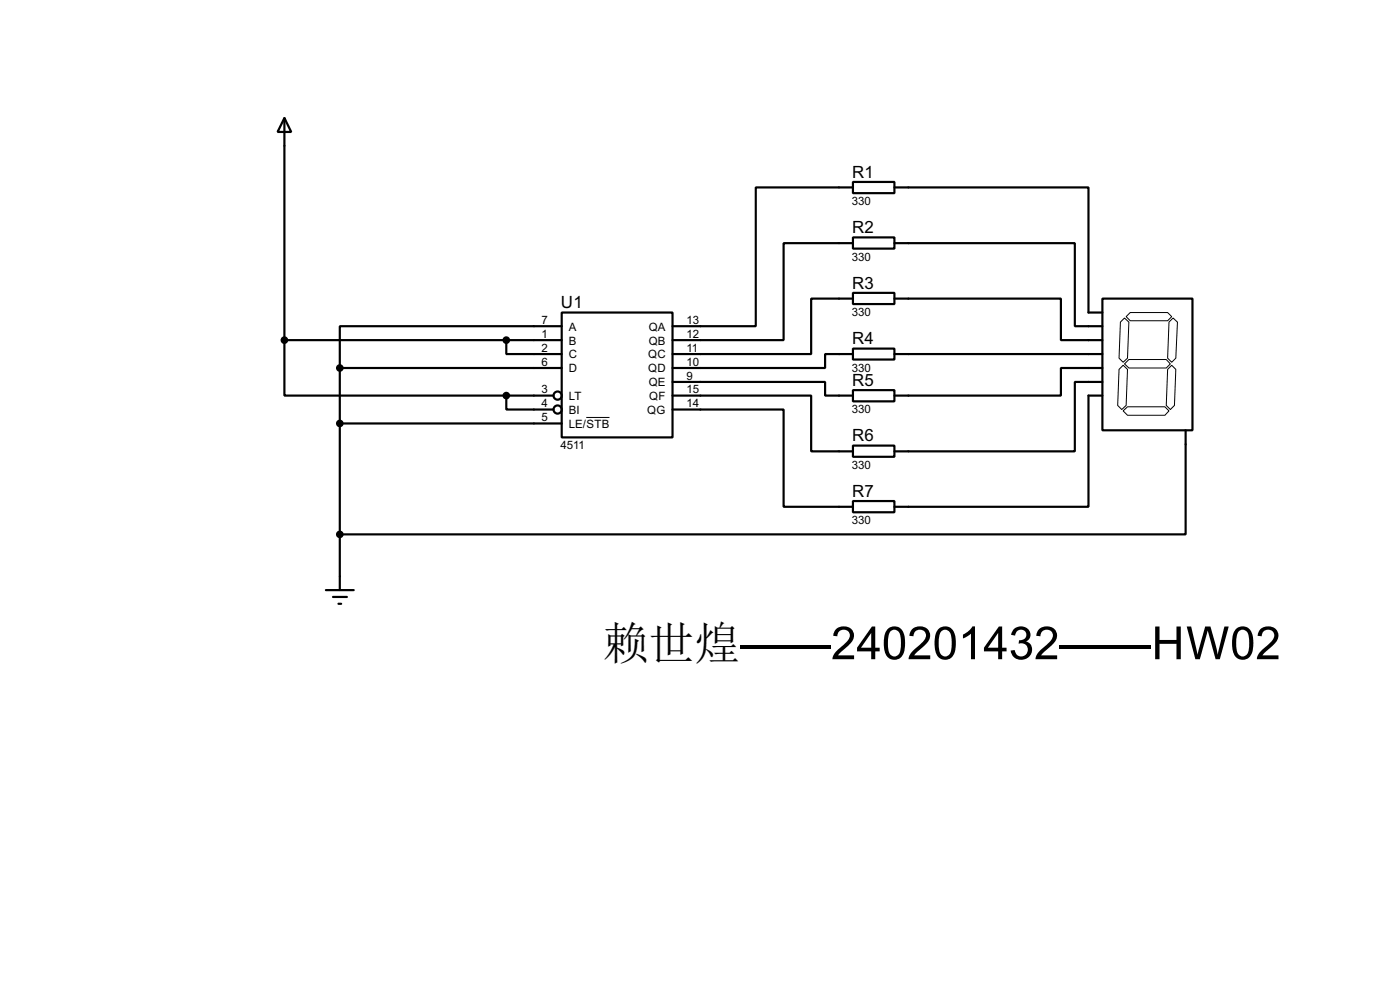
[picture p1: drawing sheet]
<svg xmlns="http://www.w3.org/2000/svg" width="256mm" height="180mm" viewBox="0 0 256 180" stroke-linecap="round" stroke-linejoin="round" font-family="sans-serif">
<g fill="none" stroke="#000" stroke-width=".4">
<path d="M52.1 21.6l1.3 2.6h-2.5zM52.1 21.6v40.7M156.3 33.3h7.6v2.1h-7.6zM156.3 34.3h-17.8v25.4h-15.3M163.9 34.3h35.5v22.9h2.6M102.9 57.2h20.3v22.9h-20.3zM102.9 59.7h-40.6v7.7M156.3 43.5h7.6v2h-7.6zM156.3 53.6h7.6v2.1h-7.6zM156.3 44.5h-12.7v17.8h-20.4M156.3 54.7h-7.7v10.1h-25.4M163.9 44.5h33v15.2h5.1"/>
<path d="M163.9 54.7h30.5v7.6h7.6M202 54.7h16.5v24.1h-16.5zM52.1 62.3v10.1h40.7M52.1 62.3h50.8M62.3 67.4h40.6M62.3 67.4v40.6M62.3 77.5h40.6M92.8 72.4v2.6h8.6M92.8 62.3v2.5h10.1M92.8 72.4h8.6M123.2 69.9h28v2.5h5.1M123.2 72.4h25.4v10.2h7.7"/>
<path d="M123.2 75h20.4v17.8h12.7M156.3 63.8h7.6v2h-7.6zM156.3 71.4h7.6v2.1h-7.6zM156.3 64.8h-5.1v2.6h-28M163.9 64.8h38.1M202 67.4h-7.6v5h-30.5M202 69.9h-5.1v12.7h-33M202 72.4h-2.6v20.4h-35.5M217.2 78.8v19h-154.9M156.3 81.6h7.6v2h-7.6zM156.3 91.7h7.6v2.1h-7.6zM59.7 108h5.1"/>
<path d="M61 109.3h2.6M62 110.5h.5"/>
<circle cx="102.1" cy="75" r=".75"/>
<circle cx="102.1" cy="72.4" r=".75"/>
</g>
<path d="M205.3 59l.7-.8 .8 .8-.2 6.6-.8 .7-.8-.7zM206.3 58l.8-.8h6.8l.8 .8-.8 .7h-6.8zM214.2 59l.7-.8 .8 .8-.3 6.6-.7 .7-.8-.7zM107.4 76.4h4.3M205 67.6l.8-.7 .8 .7-.3 6.6-.8 .8-.7-.8zM205.8 75.2l.8-.7h6.8l.8 .7-.8 .8h-6.8zM206.8 65.8h6.9l.7 .8-.7 .8h-6.9l-.8-.8zM213.9 67.6l.8-.7 .7 .7-.2 6.6-.8 .8-.7-.8z" fill="none" stroke="#000" stroke-width=".18"/>
<g fill="#000" stroke="#000" stroke-width=".4">
<circle cx="52.1" cy="62.3" r=".5"/>
<circle cx="62.2" cy="77.5" r=".5"/>
<circle cx="62.2" cy="67.4" r=".5"/>
<circle cx="92.7" cy="72.4" r=".5"/>
<circle cx="92.7" cy="62.3" r=".5"/>
<circle cx="62.2" cy="97.8" r=".5"/>
</g>
<text font-size="8.4" x="110.5" y="120.7">赖世煌——240201432——HW02</text>
<g font-size="3.5">
<text x="156.1" y="32.5">R1</text>
<text x="156.1" y="42.7">R2</text>
<text x="156.1" y="52.8">R3</text>
<text x="102.8" y="56.4">U1</text>
<text x="156.1" y="63">R4</text>
<text x="156.1" y="70.6">R5</text>
<text x="156.1" y="80.8">R6</text>
<text x="156.1" y="90.9">R7</text>
</g>
<g font-size="2.4">
<text x="156.1" y="37.6">330</text>
<text x="156.1" y="47.7">330</text>
<text x="99.2" y="59.3">7</text>
<text x="125.8" y="59.3">13</text>
<text x="156.1" y="57.9">330</text>
<text x="99.2" y="61.9">1</text>
<text x="99.2" y="64.4">2</text>
<text x="104.2" y="60.5">A</text>
<text x="104.2" y="63.1">B</text>
<text x="104.2" y="65.6">C</text>
<text x="118.7" y="65.6">QC</text>
<text x="118.8" y="60.5">QA</text>
<text x="118.8" y="63.1">QB</text>
<text x="125.8" y="61.9">12</text>
<text x="125.8" y="64.4">11</text>
<text x="99.2" y="67">6</text>
<text x="99.2" y="72">3</text>
<text x="104.2" y="68.1">D</text>
<text x="118.7" y="68.1">QD</text>
<text x="118.8" y="70.7">QE</text>
<text x="125.8" y="67">10</text>
<text x="125.8" y="69.5">9</text>
<text x="125.8" y="72">15</text>
<text x="156.1" y="68">330</text>
<text x="99.2" y="74.6">4</text>
<text x="99.2" y="77.1">5</text>
<text x="104.2" y="73.2">LT</text>
<text x="104.2" y="75.8">BI</text>
<text x="118.6" y="75.8">QG</text>
<text x="118.9" y="73.2">QF</text>
<text x="125.8" y="74.6">14</text>
<text x="156.1" y="75.7">330</text>
<text x="102.7" y="82.2">4511</text>
<text x="104.2" y="78.3">LE/STB</text>
<text x="156.1" y="85.8">330</text>
<text x="156.1" y="96">330</text>
</g>
</svg>
